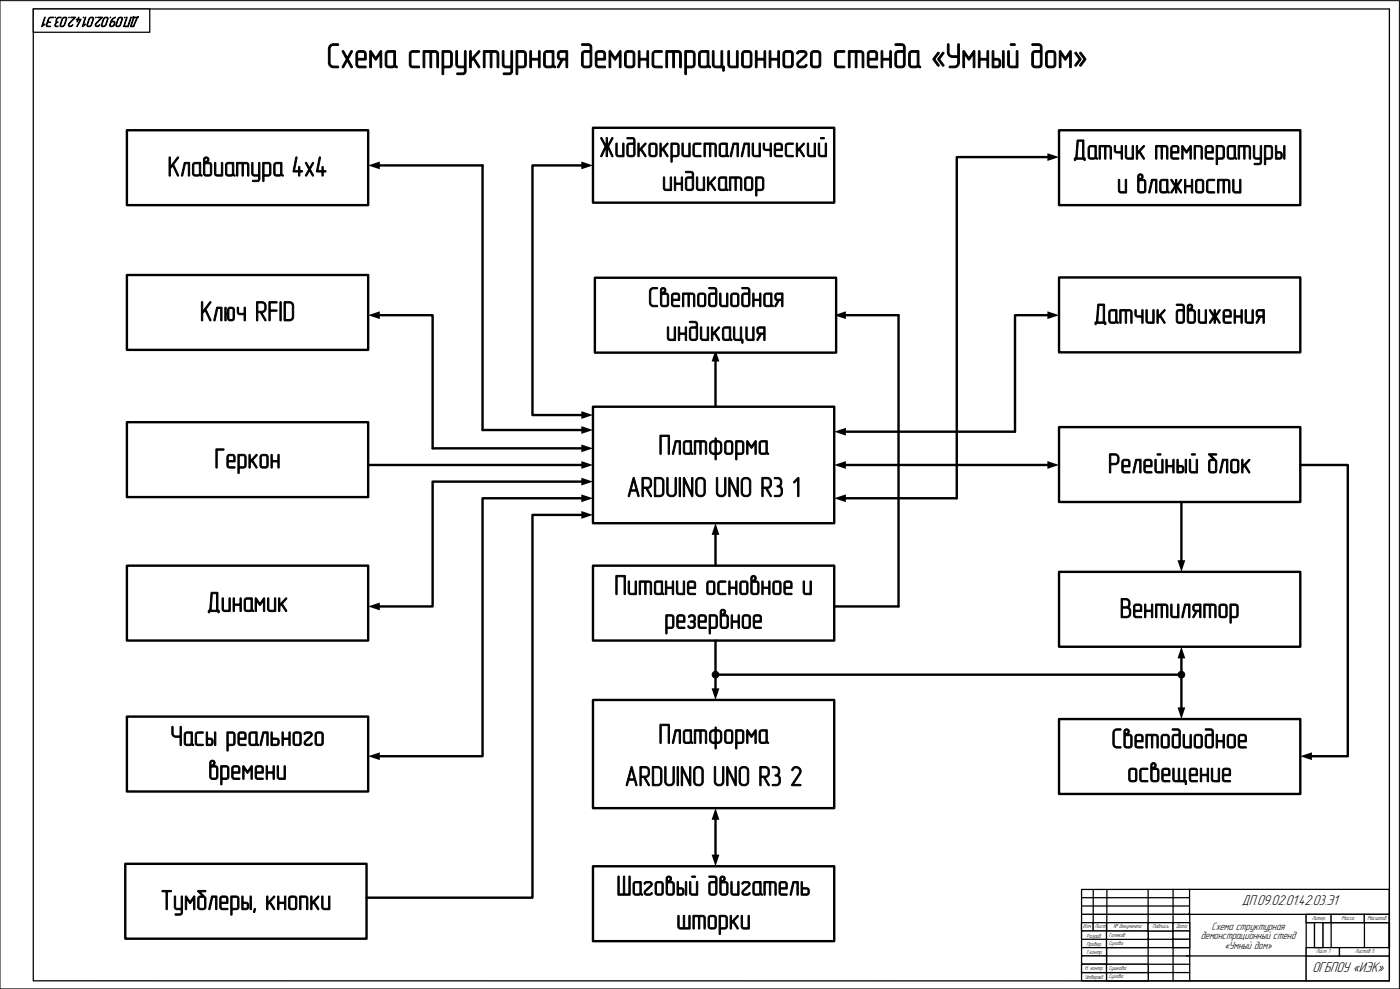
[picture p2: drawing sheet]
<svg xmlns="http://www.w3.org/2000/svg" width="841mm" height="594mm" viewBox="0 0 841 594" stroke-linecap="round" stroke-linejoin="round" font-family="sans-serif">
<path d="M835 534v15h-119a.8 .8 0 0 0-1 0 .8 .8 0 0 0-1 0h-64" fill="none" stroke="#4677bf" stroke-width=".76"/>
<g fill="none" stroke="#000" stroke-width=".76">
<path d="M650 539h65M657 535v19M665 535v54M690 534v55M705 534v55M715 534v55M785 534v55M650 559h65M650 554h65M650 549h185M650 544h65M785 554h50"/>
<path d="M790 554v15M795 554v15M800 549v20M820 549v20M650 564h65M650 569h65M650 574h185M650 579h65M785 569h50M805 569v5M650 584h65"/>
</g>
<path d="M715 534h120v15h-120z" fill-rule="evenodd" fill="#fff"/>
<path d="M715 534h120v15h-120z" fill="none" stroke="#000" stroke-width=".76"/>
<path d="M785 574h50v15h-50z" fill-rule="evenodd" fill="#fff"/>
<path d="M785 574h50v15h-50z" fill="none" stroke="#000" stroke-width=".76"/>
<path d="M785 549h15v5h-15z" fill-rule="evenodd" fill="#fff"/>
<path d="M785 549h15v5h-15z" fill="none" stroke="#000" stroke-width=".76"/>
<path d="M800 549h20v5h-20z" fill-rule="evenodd" fill="#fff"/>
<path d="M800 549h20v5h-20z" fill="none" stroke="#000" stroke-width=".76"/>
<path d="M820 549h15v5h-15z" fill-rule="evenodd" fill="#fff"/>
<path d="M820 549h15v5h-15z" fill="none" stroke="#000" stroke-width=".76"/>
<path d="M785 569h20v5h-20z" fill-rule="evenodd" fill="#fff"/>
<path d="M785 569h20v5h-20z" fill="none" stroke="#000" stroke-width=".76"/>
<path d="M805 569h30v5h-30z" fill-rule="evenodd" fill="#fff"/>
<path d="M805 569h30v5h-30z" fill="none" stroke="#000" stroke-width=".76"/>
<path d="M790 554h5v15h-5z" fill-rule="evenodd" fill="#fff"/>
<path d="M650 554h15v5h-15zM650 559h15v5h-15zM790 554h5v15h-5z" fill="none" stroke="#000" stroke-width=".76"/>
<path d="M650 564h15v5h-15z" fill-rule="evenodd" fill="#fff"/>
<path d="M650 564h15v5h-15z" fill="none" stroke="#000" stroke-width=".76"/>
<path d="M650 569h15v5h-15z" fill-rule="evenodd" fill="#fff"/>
<path d="M650 569h15v5h-15z" fill="none" stroke="#000" stroke-width=".76"/>
<path d="M650 574h15v5h-15z" fill-rule="evenodd" fill="#fff"/>
<path d="M650 574h15v5h-15z" fill="none" stroke="#000" stroke-width=".76"/>
<path d="M650 579h15v5h-15z" fill-rule="evenodd" fill="#fff"/>
<path d="M650 579h15v5h-15z" fill="none" stroke="#000" stroke-width=".76"/>
<path d="M650 584h15v5h-15z" fill-rule="evenodd" fill="#fff"/>
<path d="M650 584h15v5h-15z" fill="none" stroke="#000" stroke-width=".76"/>
<path d="M665 554h25v5h-25z" fill-rule="evenodd" fill="#fff"/>
<path d="M665 554h25v5h-25z" fill="none" stroke="#000" stroke-width=".76"/>
<path d="M665 564h25v5h-25z" fill-rule="evenodd" fill="#fff"/>
<path d="M665 564h25v5h-25z" fill="none" stroke="#000" stroke-width=".76"/>
<path d="M690 559h15v5h-15z" fill-rule="evenodd" fill="#fff"/>
<path d="M690 559h15v5h-15z" fill="none" stroke="#000" stroke-width=".76"/>
<path d="M690 554h15v5h-15z" fill-rule="evenodd" fill="#fff"/>
<path d="M690 554h15v5h-15z" fill="none" stroke="#000" stroke-width=".76"/>
<path d="M705 554h10v5h-10z" fill-rule="evenodd" fill="#fff"/>
<path d="M705 554h10v5h-10z" fill="none" stroke="#000" stroke-width=".76"/>
<path d="M705 559h10v5h-10z" fill-rule="evenodd" fill="#fff"/>
<path d="M705 559h10v5h-10z" fill="none" stroke="#000" stroke-width=".76"/>
<path d="M705 564h10v5h-10z" fill-rule="evenodd" fill="#fff"/>
<path d="M650 554h15v5h-15zM705 564h10v5h-10z" fill="none" stroke="#000" stroke-width=".76"/>
<path d="M650 554h7v5h-7z" fill-rule="evenodd" fill="#fff"/>
<path d="M650 554h7v5h-7z" fill="none" stroke="#000" stroke-width=".76"/>
<path d="M657 554h8v5h-8z" fill-rule="evenodd" fill="#fff"/>
<path d="M715 534h-65M657 554h8v5h-8zM665 589h120" fill="none" stroke="#000" stroke-width=".76"/>
<path d="M650 559h15v5h-15z" fill-rule="evenodd" fill="#fff"/>
<path d="M650 559h15v5h-15z" fill="none" stroke="#000" stroke-width=".76"/>
<path d="M665 559h25v5h-25z" fill-rule="evenodd" fill="#fff"/>
<path d="M650 534v20M665 559h25v5h-25zM835 549v20" fill="none" stroke="#000" stroke-width=".76"/>
<path d="M665 584h25v5h-25z" fill-rule="evenodd" fill="#fff"/>
<path d="M20 589v-584h815v584h-815M665 584h25v5h-25z" fill="none" stroke="#000" stroke-width=".76"/>
<path d="M20 5h70v14h-70z" fill-rule="evenodd" fill="#fff"/>
<path d="M20 5h70v14h-70z" fill="none" stroke="#000" stroke-width=".76"/>
<path d="M650 579h15v5h-15z" fill-rule="evenodd" fill="#fff"/>
<path d="M650 579h15v5h-15z" fill="none" stroke="#000" stroke-width=".76"/>
<path d="M665 579h25v5h-25z" fill-rule="evenodd" fill="#fff"/>
<path d="M665 579h25v5h-25z" fill="none" stroke="#000" stroke-width=".76"/>
<path d="M356 244h145v70h-145z" fill-rule="evenodd" fill="#fff"/>
<path d="M356 244h145v70h-145z" fill="none" stroke="#000" stroke-width="1.4"/>
<path d="M356 77h145v45h-145z" fill-rule="evenodd" fill="#fff"/>
<path d="M356 77h145v45h-145z" fill="none" stroke="#000" stroke-width="1.4"/>
<path d="M75 519h145v45h-145z" fill-rule="evenodd" fill="#fff"/>
<path d="M75 519h145v45h-145z" fill="none" stroke="#000" stroke-width="1.4"/>
<path d="M356 340h145v45h-145z" fill-rule="evenodd" fill="#fff"/>
<path d="M356 340h145v45h-145z" fill="none" stroke="#000" stroke-width="1.4"/>
<path d="M76 340h145v45h-145z" fill-rule="evenodd" fill="#fff"/>
<path d="M76 340h145v45h-145z" fill="none" stroke="#000" stroke-width="1.4"/>
<path d="M636 432h145v45h-145z" fill-rule="evenodd" fill="#fff"/>
<path d="M636 432h145v45h-145z" fill="none" stroke="#000" stroke-width="1.4"/>
<path d="M76 78h145v45h-145z" fill-rule="evenodd" fill="#fff"/>
<path d="M76 78h145v45h-145z" fill="none" stroke="#000" stroke-width="1.4"/>
<path d="M76 165h145v45h-145z" fill-rule="evenodd" fill="#fff"/>
<path d="M76 165h145v45h-145z" fill="none" stroke="#000" stroke-width="1.4"/>
<path d="M76 254h145v45h-145z" fill-rule="evenodd" fill="#fff"/>
<path d="M76 254h145v45h-145z" fill="none" stroke="#000" stroke-width="1.4"/>
<path d="M636 78h145v45h-145z" fill-rule="evenodd" fill="#fff"/>
<path d="M636 78h145v45h-145z" fill="none" stroke="#000" stroke-width="1.4"/>
<path d="M356 521h145v45h-145z" fill-rule="evenodd" fill="#fff"/>
<path d="M356 521h145v45h-145z" fill="none" stroke="#000" stroke-width="1.4"/>
<path d="M636 344h145v45h-145z" fill-rule="evenodd" fill="#fff"/>
<path d="M636 344h145v45h-145z" fill="none" stroke="#000" stroke-width="1.4"/>
<path d="M636 167h145v45h-145z" fill-rule="evenodd" fill="#fff"/>
<path d="M636 167h145v45h-145z" fill="none" stroke="#000" stroke-width="1.4"/>
<path d="M385 276v1M385 276h6M392 276v1" fill="none" stroke="#fff" stroke-width="1.4"/>
<path d="M636 257h145v45h-145z" fill-rule="evenodd" fill="#fff"/>
<path d="M636 257h145v45h-145z" fill="none" stroke="#000" stroke-width="1.4"/>
<path d="M76 431h145v45h-145z" fill-rule="evenodd" fill="#fff"/>
<path d="M76 431h145v45h-145z" fill="none" stroke="#000" stroke-width="1.4"/>
<path d="M356 421h145v65h-145z" fill-rule="evenodd" fill="#fff"/>
<g fill="none" stroke="#000" stroke-width="1.4">
<path d="M228 99h62v159h60M350 99h-30v150h30M630 94h-55v205h-67M228 189h32v80h90M508 189h32v175h-39M630 189h-20v70h-102M430 217v27M221 279h129M508 279h122M781 279h29v175h-22M350 289h-90v75h-32M350 299h-60v155h-62"/>
<path d="M350 309h-30v230h-100M710 302v35M430 321v19M430 385v29M710 395v31M430 405h280M356 421h145v65h-145zM430 492v22"/>
</g>
<g fill="#000">
<path d="M349 97l7 2-7 3zM629 92l7 2-7 3zM221 99l7-2v5zM221 189l7-2v5zM501 189l7-2v5zM629 187l7 2-7 3zM430 210l2 7h-4zM349 256l7 2-7 3zM349 247l7 2-7 3zM349 267l7 2-7 3zM349 277l7 2-7 3zM501 259l7-2v5z"/>
<path d="M629 277l7 2-7 3zM349 287l7 2-7 3zM349 297l7 2-7 3zM501 279l7-2v5zM349 307l7 2-7 3zM501 299l7-2v5zM430 314l2 7h-4zM708 337h4l-2 7zM221 364l7-2v5zM710 389l2 7h-4zM428 414h4l-2 7zM708 425h4l-2 7z"/>
<path d="M221 454l7-2v5zM781 454l7-2v5zM430 486l2 7h-4zM428 514h4l-2 7z"/>
<circle cx="430" cy="405" r="2"/>
<circle cx="710" cy="405" r="2"/>
</g>
<g fill="none" stroke="#000" stroke-width=".6">
<circle cx="430" cy="405" r="2"/>
<circle cx="710" cy="405" r="2"/>
</g>
<path d="M358 167h145v45h-145z" fill-rule="evenodd" fill="#fff"/>
<path d="M358 167h145v45h-145z" fill="none" stroke="#000" stroke-width="1.4"/>
<path d="M0 0h841v594h-841z" fill="none" stroke="#000" stroke-width=".6"/>
<text font-size="21.2" x="196" y="41">Схема структурная демонстрационного стенда «Умный дом»</text>
<g font-size="16.9">
<text x="360" y="94">Жидкокристаллический</text>
<text x="645" y="96">Датчик температуры</text>
<text x="101" y="106">Клавиатура 4х4</text>
<text x="398" y="115">индикатор</text>
<text x="671" y="116">и влажности</text>
<text x="389" y="184">Светодиодная</text>
<text x="120" y="193">Ключ RFID</text>
<text x="657" y="194">Датчик движения</text>
<text x="400" y="205">индикация</text>
<text x="396" y="273">Платформа</text>
<text x="129" y="281">Геркон</text>
<text x="666" y="284">Релейный блок</text>
<text x="377" y="298">АRDUINO UNO R3</text>
<text x="476" y="298">1</text>
<text x="369" y="357">Питание основное и</text>
<text x="124" y="367">Динамик</text>
<text x="673" y="371">Вентилятор</text>
<text x="399" y="378">резервное</text>
<text x="102" y="448">Часы реального</text>
<text x="396" y="447">Платформа</text>
<text x="668" y="449">Светодиодное</text>
<text x="125" y="468">времени</text>
<text x="375" y="472">АRDUINO UNO R3</text>
<text x="475" y="472">2</text>
<text x="677" y="470">освещение</text>
<text x="370" y="538">Шаговый двигатель</text>
<text x="96" y="547">Тумблеры, кнопки</text>
<text x="407" y="558">шторки</text>
</g>
<g font-size="8.9">
<text x="84" y="10" transform="rotate(-180 84 10)">ДП.09.02.01.42.03.Э1</text>
<text x="746" y="544">ДП.09.02.01.42.03.Э1</text>
<text x="789" y="584">ОГБПОУ «ИЭК»</text>
</g>
<g font-size="6.7">
<text x="728" y="559">Схема структурная</text>
<text x="722" y="564">демонстрационный стенд</text>
<text x="736" y="570">«Умный дом»</text>
</g>
<g font-size="3.7">
<text x="651" y="558">Изм.</text>
<text x="658" y="558">Лист</text>
<text x="669" y="558">№ документа</text>
<text x="693" y="558">Подпись</text>
<text x="707" y="558">Дата</text>
<text x="788" y="553">Литер.</text>
<text x="806" y="553">Масса</text>
<text x="822" y="553">Масштаб</text>
<text x="653" y="563">Разраб.</text>
<text x="666" y="563">Голяков</text>
<text x="653" y="568">Провер.</text>
<text x="666" y="568">Сухова</text>
<text x="653" y="573">Т.контр.</text>
<text x="791" y="573">Лист 1</text>
<text x="814" y="573">Листов 5</text>
<text x="652" y="583">Н. контр.</text>
<text x="666" y="583">Cушкова</text>
<text x="666" y="588">Сухова .</text>
<text x="652" y="588">Утвержд.</text>
</g>
</svg>
